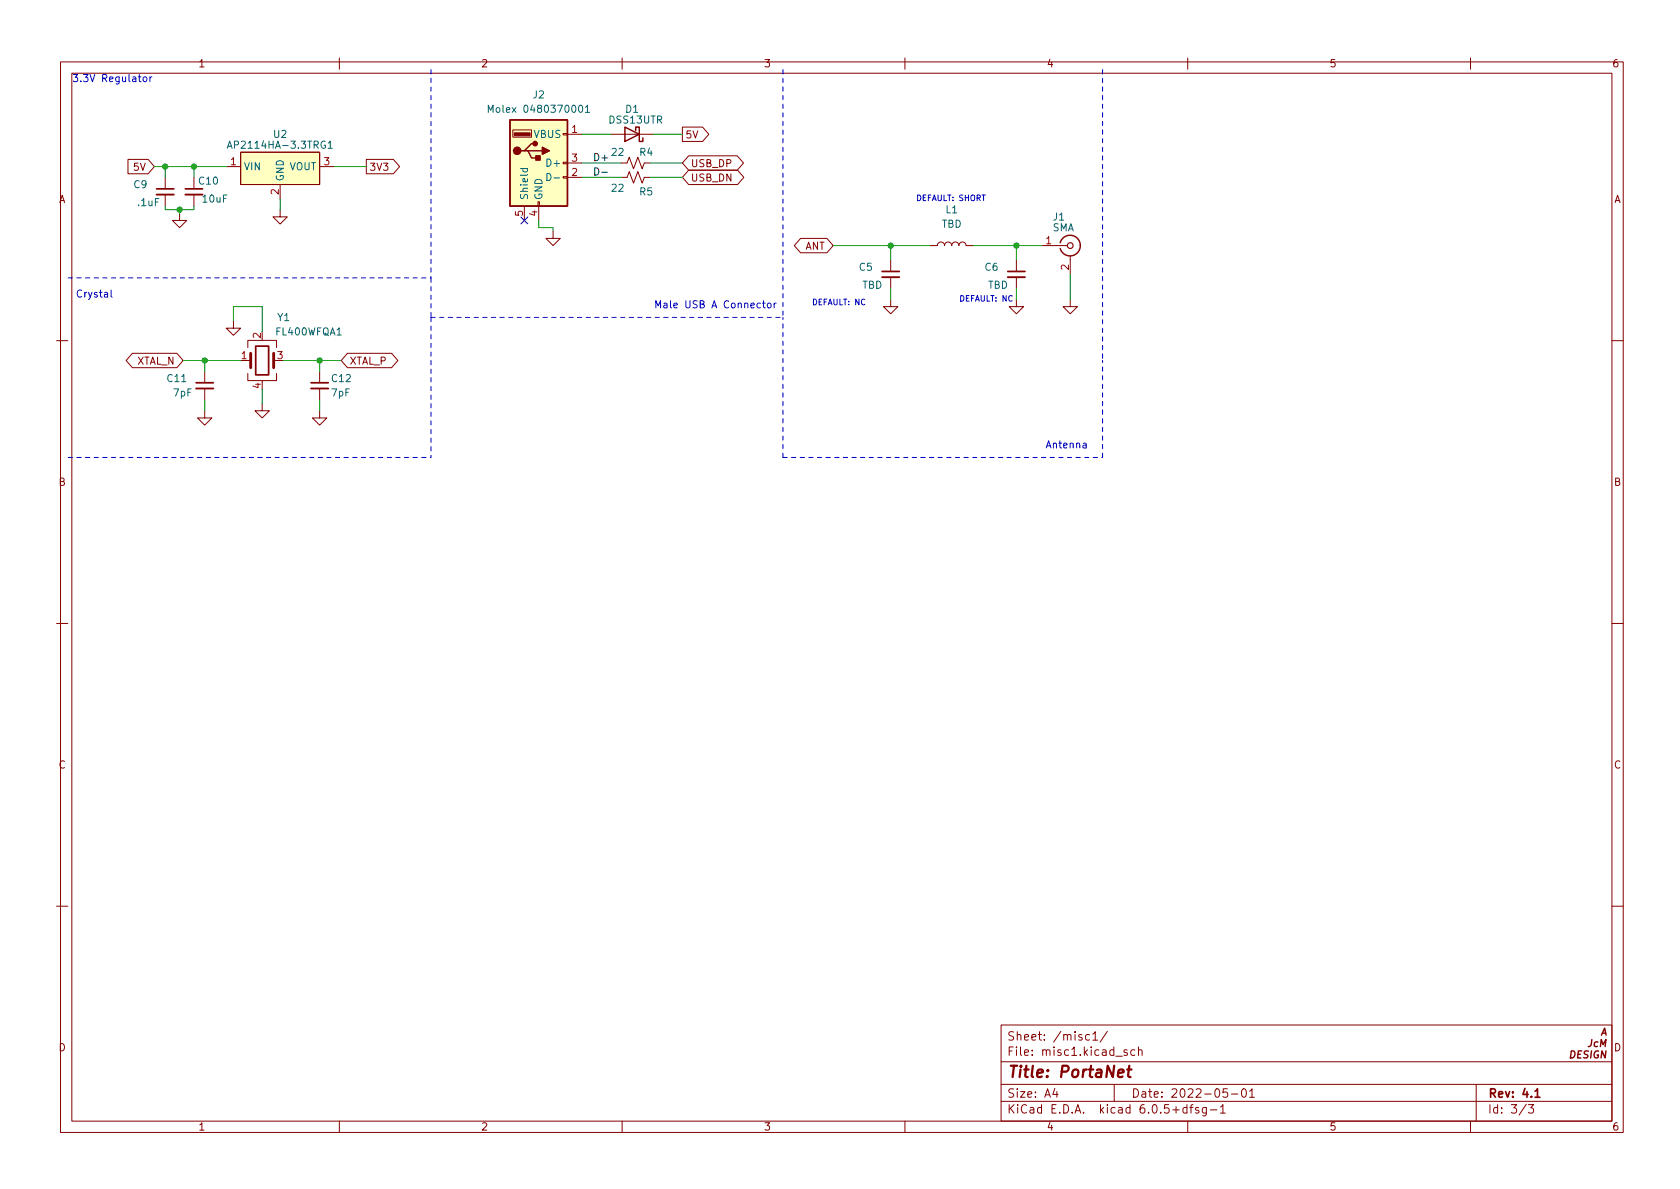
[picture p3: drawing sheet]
<svg xmlns="http://www.w3.org/2000/svg" width="297mm" height="210mm" viewBox="0 0 297 210" stroke-linecap="round" stroke-linejoin="round" font-family="sans-serif">
<g fill="none" stroke="#840000" stroke-width=".18">
<path d="M10.7 10.9h276.3v189.4h-276.3zM12.7 12.9h272.3v185.4h-272.3zM60 10.2v2M110 10.2v2M160 10.2v2M210 10.2v2M260 10.2v2M22.6 28.2h3.6l1.1 1.3-1.1 1.2h-3.6zM29.2 31.4v2M29.2 34.4v2M31.7 37.7v1.3h1.3l-1.3 1.3-1.2-1.3h1.2M34.3 31.4v2"/>
<path d="M34.3 34.4v2M40 29.5h2.5M42.5 26.9h14v5.7h-14zM49.5 37.1v1.2h1.3l-1.3 1.3-1.2-1.3h1.2M49.5 32.6v2.6M56.5 29.5h2.6M64.8 28.2h4.7l1.2 1.3-1.2 1.2h-4.7zM90.7 23h3.3v1.3h-3.3zM92.7 36.4v2.6M95.1 35.7h.3v.7h-.3zM95.2 36.4v2.6M99.6 31.2h.7v.3h-.7z"/>
<path d="M99.6 28.7h.7v.3h-.7zM99.6 23.6h.7v.3h-.7zM100.3 23.7h2.6M100.3 31.4h2.6M100.3 28.8h2.6M107.9 23.7h7.7M109.9 31.4h1l.4-1.1 .7 2.1 .8-2.1 .7 2.1 .4-1h1M109.9 28.8h1l.4-1 .7 2 .8-2 .7 2 .4-1h1M120.6 22.5h3.6l1.1 1.2-1.1 1.3h-3.6zM121.8 30.1h8.6l1.1 1.3-1.1 1.2h-8.6l-1.2-1.2zM121.8 27.6h8.5l1.2 1.2-1.2 1.3h-8.5l-1.2-1.3zM41.3 56.8v1.2h1.2l-1.2 1.3-1.3-1.3h1.3"/>
<path d="M97.8 40.9v1.3h-1.3l1.3 1.2 1.3-1.2h-1.3M141.6 42.2h4.6l1.1 1.2-1.1 1.3h-4.6l-1.2-1.3zM157.5 53v1.2h-1.3l1.3 1.3 1.2-1.3h-1.2M157.5 46v2M157.5 49v2M164.5 43.4h1.2a.64 .64 0 0 1 .7-.6 .64 .64 0 0 1 .6 .6 .64 .64 0 0 1 .6-.6 .64 .64 0 0 1 .7 .6 .64 .64 0 0 1 .6-.6 .64 .64 0 0 1 .6 .6 .64 .64 0 0 1 .7-.6 .64 .64 0 0 1 .6 .6h1.3M179.7 53v1.2h-1.3l1.3 1.3 1.3-1.3h-1.3M179.7 46v2M179.7 49v2M184.1 43.4h4.6M189.2 53v1.2h-1.2l1.2 1.3 1.3-1.3h-1.3M189.2 45.2v3.3"/>
<path d="M10 60.2h2M23.4 62.5h7.9l1.1 1.2-1.1 1.3h-7.9l-1.1-1.3zM36.2 72.6v1.3h1.3l-1.3 1.3-1.3-1.3h1.3M36.2 65.7v2M36.2 68.7v2M43.8 66v1.3h5.1v-1.3M43.8 61.5v-1.3h5.1v1.3M43.8 63.7h.5M46.4 71.4v1.2h1.2l-1.2 1.3-1.3-1.3h1.3M48.4 63.7h.5M56.5 72.6v1.3h1.3l-1.3 1.3-1.3-1.3h1.3M56.5 65.7v2"/>
<path d="M56.5 68.7v2M61.4 62.5h7.8l1.1 1.2-1.1 1.3h-7.8l-1.1-1.3zM285 60.2h2M10 110.2h2M285 110.2h2M10 160.2h2M285 160.2h2M60 198.3v2M110 198.3v2M160 198.3v2M177 181.3h108v17h-108zM177 194.8h108"/>
<path d="M177 191.8h108M177 187.8h108M186.5 192.5l-.4 1h1M186.9 193v1M192.6 183l-.4-.1-.3 .3v.4l.2 .3h.5M193.2 182.9l.4-.5v1.5M193.2 183.9h.9M195.8 182.4l-1.3 1.9M197 191.8v3M199.3 185.7l-.4-.1-.2 .2 .1 .3 .5 .1v.4h-.6M200.6 185.7l-.4-.1-.3 .3v.4l.2 .3h.5M201.3 185.8l.2-.2 .4 .1v.9"/>
<path d="M201.3 185.1v1.5M209.9 195.9l-.5-.1-.3 .3v.4l.2 .3h.6M209.9 195.3v1.5M210 198.3v2M210.4 195.8h.5M210.9 195.3l-.3 .2v1.3M211.9 195.9l-.3-.1-.2 .2v.3l.5 .1v.4h-.5M213.3 195.8v1.2l-.3 .3h-.4M213.3 195.9l-.4-.1-.3 .3v.4l.1 .3h.6M214 196.3h1.1M215.8 195.8l.4-.5v1.5M215.8 196.8h.8"/>
<path d="M217 192.5h-.7l-.1 .7 .2-.1 .5 .1 .2 .2-.1 .5-.2 .1-.6-.1M217.7 193.5h1.2M219.7 192.6l.2-.1a.81 .81 0 0 1 .5 .7 .81 .81 0 0 1-.3 .8h-.1a.81 .81 0 0 1-.6-.6 .81 .81 0 0 1 .3-.8zM220.9 193l.5-.5v1.5M220.9 194h.9M260 198.3v2M261 191.8v6.5M269.9 195.3l-1.3 1.9M270.2 195.3h1l-.6 .6 .5 .1v.7l-.2 .1h-.5l-.2-.1"/>
</g>
<path d="M27.7 33.4h3M32.8 33.4h3M156 48h3M178.2 48h3M34.7 67.7h3M45.2 61.2h2.3v5.1h-2.3zM55 67.7h3M271.4 193l.4-.5v1.5M271.4 194h.9" fill="none" stroke="#840000" stroke-width=".3"/>
<path d="M197.7 189.8l1-.2-.1-.4-.5-.1-.4 .3v1l.2 .1 .6-.1M199.3 189.1h.8M199.7 188.5l-.2 1.7v.2l.4 .1" fill="none" stroke="#840000" stroke-width=".4"/>
<g fill="none" stroke="#840000" stroke-width=".25">
<path d="M90.2 21.2h10.1v15.2h-10.1zM92.7 26.7h.6l.7 1.2h1.2M93.3 26.7h2.6M94.6 25.4h-.6l-1.3 1.3h-.6M110.5 22.5l2.5 1.2-2.5 1.3zM112.4 23.1v-.6h.6v2.5h.7v-.6M187.5 42.9a1.81 1.81 0 0 1 2.7-.9 1.81 1.81 0 0 1 0 2.9 1.81 1.81 0 0 1-2.7-1M277.8 185.8a.62 .62 0 0 1 .7 .5 .62 .62 0 0 1-.3 .7l-.5 .1zM279 186.4h.4M279.7 185.8h-.6l-.2 1.3h.6M280.9 185.9l-.5-.1-.3 .3 .1 .3 .5 .2v.4l-.2 .1-.5-.1M281.4 185.8l-.2 1.3"/>
<path d="M281.5 183.8l-.2 1.1-.5 .2M282.5 184.3l-.3-.1-.3 .3 .1 .5h.4M282.6 185.9a.62 .62 0 0 0-.7 .4 .62 .62 0 0 0 .4 .8l.3-.1v-.5h-.2M283 185.1l.1-1.3 .3 .9 .6-.9-.2 1.3M283.1 183.1l.6-1.3 .3 1.3M283.3 182.7h.6M284 185.8l-.2 1.3-.6-1.3-.1 1.3"/>
</g>
<path d="M27.7 34.4h3M32.8 34.4h3M156 49h3M178.2 49h3M34.7 68.7h3M55 68.7h3" fill="none" stroke="#840000" stroke-width=".33"/>
<circle cx="189.2" cy="43.4" r=".51" fill="none" stroke="#840000" stroke-width=".2"/>
<g fill="#ffffc2" stroke="#ffffc2" stroke-width=".18">
<path d="M90.2 21.2h10.1v15.2h-10.1z"/>
<path d="M42.5 26.9h14v5.7h-14z"/>
</g>
<g fill="#840000" stroke="#840000" stroke-width=".25">
<path d="M95.9 26l1.3 .7-1.3 .6z"/>
<path d="M94.7 27.6h.8v.7h-.8z"/>
<circle cx="91.4" cy="26.7" r=".63"/>
<circle cx="94.6" cy="25.4" r=".38"/>
</g>
<path d="M90.9 23.5h2.8v.5h-2.8z" fill="#840000" stroke="#840000" stroke-width=".18"/>
<path d="M86.3 19.9v-1.3l.5 .9 .4-.9v1.3M102.4 18.7l.2-.1a.68 .68 0 0 1 .4 .6 .68 .68 0 0 1-.4 .7l-.2-.1-.1-.4zM103.5 19l.4-.4v1.3M103.5 19.9h.7M40.2 26.2l.4-1.2 .4 1.2M40.3 25.9h.6M58 25.3l.4-.3v1.2M58 26.2h.8M92 29.8h1.3M92.5 29.8l-.1 .4 .3 .2 .5-.1v-.5M96.7 30.7a.64 .64 0 0 1 .7 .6 .64 .64 0 0 1-.7 .6zM98 31.5h.9" fill="none" stroke="#006464" stroke-width=".18"/>
<path d="M44.3 62.5v2.5M48.4 62.5v2.5" fill="none" stroke="#840000" stroke-width=".51"/>
<path d="M105.2 29.7a.64 .64 0 0 1 .7 .6 .64 .64 0 0 1-.7 .7zM106.4 30.5h1" fill="none" stroke="#0f0f0f" stroke-width=".18"/>
<path d="M25.4 13.7l.3-.1 .3 .2v.4l-.3 .2h-.3l-.1-.2zM26.5 13.6v.8M26.9 13.6l-.4 .2M19.6 51.3v1.1l.2 .1M134.8 53.6h.5M135 53.2v1.1l.3 .1M135.8 53.7l.3-.1 .2 .2v.4l-.2 .2h-.3l-.1-.2zM136.9 53.6v.8M137.2 53.6l-.3 .2M191.5 78.4h.5l.1 .8M192.1 78.7h-.5l-.1 .2 .1 .3h.5" fill="none" stroke="#0000c2" stroke-width=".18"/>
<path d="M76.2 12.3v36.8M138.4 12.3v43.8M194.9 12.3v51.4M12.1 49.1h64.1M76.2 56.1h62.2M76.2 49.1v7M76.2 56.1v24.8M12.1 80.9h64.1M138.4 80.9h56.5M138.4 80.9v-24.8M194.9 80.9v-17.2" fill="none" stroke="#0000c2" stroke-width=".18" stroke-dasharray=".8 .8"/>
<g fill="none" stroke="#009600" stroke-width=".18">
<path d="M27.3 29.5h12.7M29.2 36.4v.7h5.1v-.7M29.2 29.5v1.9M31.7 37.1v.6M34.3 29.5v1.9M49.5 35.2v1.9M59.1 29.5h5.7M95.2 39v1.3h2.6v.6M102.9 28.8h7M102.9 31.4h7M102.9 23.7h5M114.9 28.8h5.7"/>
<path d="M114.9 31.4h5.7M115.6 23.7h5M41.3 56.8v-2.6h5.1v4.5M147.3 43.4h17.2M157.5 43.4v2.6M157.5 51v2M172.1 43.4h12M179.7 43.4v2.6M179.7 51v2M189.2 48.5v4.5M32.4 63.7h10.1M36.2 63.7v2"/>
<path d="M36.2 70.7v1.9M46.4 68.8v2.6M50.2 63.7h10.1M56.5 63.7v2M56.5 70.7v1.9"/>
</g>
<path d="M92.1 38.4l1.2 1.2M93.3 38.4l-1.2 1.2" fill="none" stroke="#000084" stroke-width=".18"/>
<g fill="#009600" stroke="#009600" stroke-width=".18">
<circle cx="157.5" cy="43.4" r=".46"/>
<circle cx="179.7" cy="43.4" r=".46"/>
<circle cx="56.5" cy="63.7" r=".46"/>
<circle cx="36.2" cy="63.7" r=".46"/>
<circle cx="31.7" cy="37.1" r=".46"/>
<circle cx="29.2" cy="29.5" r=".46"/>
<circle cx="34.3" cy="29.5" r=".46"/>
</g>
<text font-size="2.8" fill="#840000" x="178" y="190.6">Title: PortaNet</text>
<g font-size="2.1" fill="#840000">
<text x="178" y="184">Sheet: /misc1/</text>
<text x="178" y="186.7">File: misc1.kicad_sch</text>
<text x="178" y="196.9">KiCad E.D.A. kicad 6.0.5+dfsg-1</text>
<text x="178" y="194.1">Size: A4</text>
<text x="200" y="194.1">Date: 2022-05-01</text>
<text x="263" y="194.1">Rev: 4.1</text>
<text x="263" y="196.9">Id: 3/3</text>
</g>
<g font-size="1.8" fill="#840000">
<text x="35" y="11.9">1</text>
<text x="85" y="11.9">2</text>
<text x="135" y="11.9">3</text>
<text x="185" y="11.9">4</text>
<text x="235" y="11.9">5</text>
<text x="285" y="11.9">6</text>
<text x="121.1" y="24.5">5V</text>
<text x="122.1" y="29.5">USB_DP</text>
<text x="10.3" y="35.9">A</text>
<text x="23.7" y="30.2">5V</text>
<text x="65.2" y="30.2">3V3</text>
<text x="122.1" y="32.1">USB_DN</text>
<text x="285.3" y="35.9">A</text>
<text x="142.3" y="44.2">ANT</text>
<text x="24.1" y="64.5">XTAL_N</text>
<text x="61.8" y="64.5">XTAL_P</text>
<text x="10.3" y="85.9">B</text>
<text x="285.3" y="85.9">B</text>
<text x="10.3" y="135.9">C</text>
<text x="285.3" y="135.9">C</text>
<text x="10.3" y="185.9">D</text>
<text x="285.3" y="185.9">D</text>
<text x="35" y="199.9">1</text>
<text x="85" y="199.9">2</text>
<text x="135" y="199.9">3</text>
<text x="185" y="199.9">4</text>
<text x="235" y="199.9">5</text>
<text x="285" y="199.9">6</text>
</g>
<g font-size="1.8" fill="#0000c2">
<text x="12.7" y="14.5">3.3V Regulator</text>
<text x="13.3" y="52.6">Crystal</text>
<text x="115.6" y="54.5">Male USB A Connector</text>
<text x="184.8" y="79.3">Antenna</text>
</g>
<g font-size="1.8" fill="#006464">
<text x="94.3" y="17.4">J2</text>
<text x="87.6" y="19.9">Molex 0480370001</text>
<text x="107.8" y="21.8">DSS13UTR</text>
<text x="110.6" y="19.9">D1</text>
<text x="41.2" y="26.3">AP2114HA-3.3TRG1</text>
<text x="48.4" y="24.4">U2</text>
<text x="94.4" y="24.4">VBUS</text>
<text x="97" y="29.5">D+</text>
<text x="108.2" y="27.6">22</text>
<text x="113.1" y="27.6">R4</text>
<text x="23.7" y="33.3">C9</text>
<text x="35.2" y="32.6">C10</text>
<text x="35.9" y="35.8">10uF</text>
<text x="43.1" y="30.1">VIN</text>
<text x="50.2" y="32.1" transform="rotate(-90 50.2 32.1)">GND</text>
<text x="51.1" y="30.1">VOUT</text>
<text x="93.3" y="35.4" transform="rotate(-90 93.3 35.4)">Shield</text>
<text x="95.9" y="35.4" transform="rotate(-90 95.9 35.4)">GND</text>
<text x="108.2" y="33.9">22</text>
<text x="113.1" y="34.5">R5</text>
<text x="24.4" y="36.4">.1uF</text>
<text x="166.5" y="40.3">TBD</text>
<text x="167.2" y="37.7">L1</text>
<text x="186" y="40.9">SMA</text>
<text x="186.2" y="39">J1</text>
<text x="152" y="47.9">C5</text>
<text x="174.2" y="47.9">C6</text>
<text x="152.4" y="51">TBD</text>
<text x="174.6" y="51">TBD</text>
<text x="48.9" y="59.3">FL400WFQA1</text>
<text x="49.1" y="56.8">Y1</text>
<text x="29.6" y="67.6">C11</text>
<text x="30.7" y="70.1">7pF</text>
<text x="58.7" y="70.1">7pF</text>
<text x="58.7" y="67.6">C12</text>
</g>
<g font-size="1.8" fill="#a90000">
<text x="101.1" y="23.5">1</text>
<text x="40.8" y="29.2">1</text>
<text x="57.3" y="29.2">3</text>
<text x="101.1" y="28.6">3</text>
<text x="49.3" y="34.4" transform="rotate(-90 49.3 34.4)">2</text>
<text x="101.1" y="31.1">2</text>
<text x="92.5" y="38.2" transform="rotate(-90 92.5 38.2)">5</text>
<text x="95" y="38.2" transform="rotate(-90 95 38.2)">4</text>
<text x="184.9" y="43.2">1</text>
<text x="189" y="47.7" transform="rotate(-90 189 47.7)">2</text>
<text x="46.1" y="59.8" transform="rotate(-90 46.1 59.8)">2</text>
<text x="42.7" y="63.5">1</text>
<text x="49" y="63.5">3</text>
<text x="46.1" y="68.7" transform="rotate(-90 46.1 68.7)">4</text>
</g>
<text font-size="1.8" fill="#0f0f0f" x="104.8" y="28.5">D+</text>
<g font-size="1.4" fill="#0000c2">
<text x="161.9" y="35.5">DEFAULT: SHORT</text>
<text x="143.5" y="53.9">DEFAULT: NC</text>
<text x="169.5" y="53.3">DEFAULT: NC</text>
</g>
</svg>
